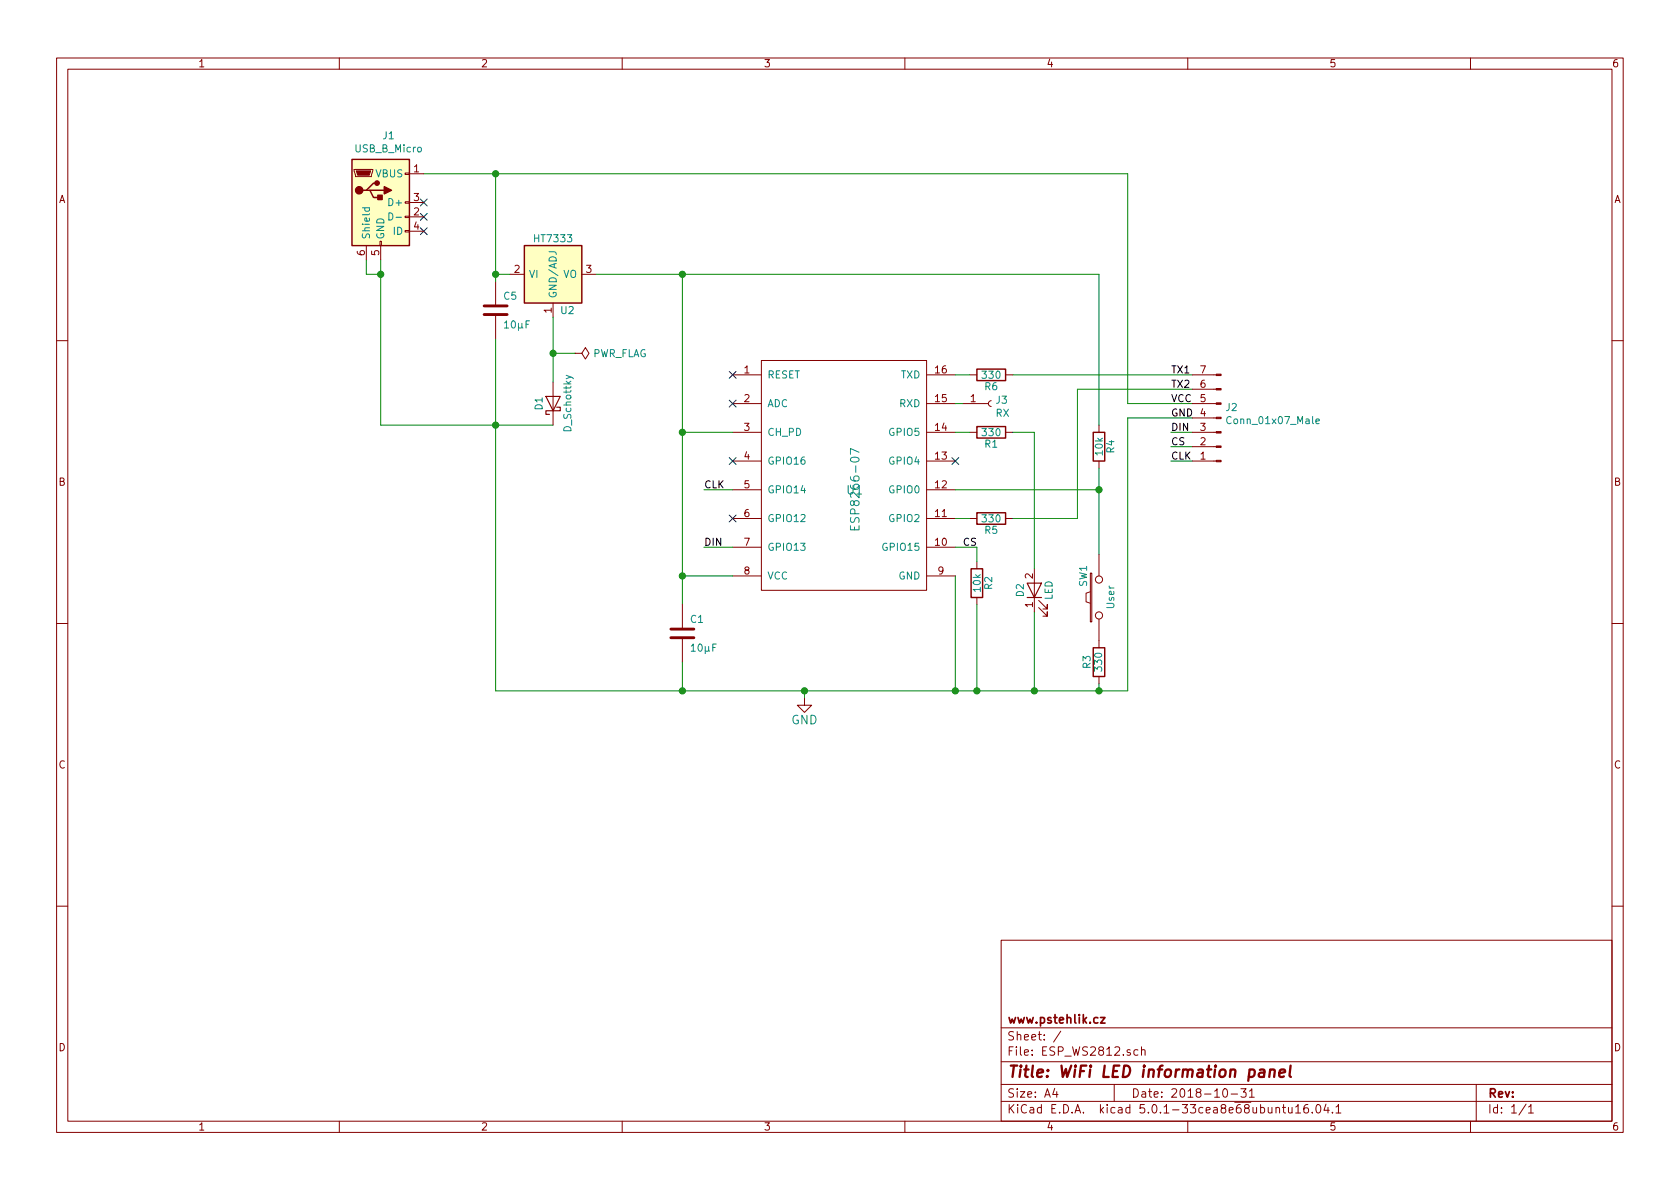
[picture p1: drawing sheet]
<svg xmlns="http://www.w3.org/2000/svg" width="297mm" height="210mm" viewBox="0 0 297 210" stroke-linecap="round" stroke-linejoin="round" font-family="sans-serif">
<g fill="none" stroke="#840000" stroke-width=".18">
<path d="M10 10.3h277v189.9h-277zM12 12.2h273v186.1h-273zM60 10.3v1.9M110 10.3v1.9M160 10.3v1.9M210 10.3v1.9M260 10.3v1.9M62.6 30h3.3v.2l-.2 1h-2.8zM71.6 38.2h.8v.3h-.8zM71.6 35.7h.8v.2h-.8zM71.6 30.6h.8v.3h-.8zM72.4 30.7h2.5"/>
<path d="M72.4 38.3h2.5M72.4 35.8h2.5M64.8 43.4v2.6M67.2 42.7h.2v.7h-.2zM67.3 43.4v2.6M71.6 40.8h.8v.2h-.8zM72.4 40.9h2.5M87.6 49.8v4.3M87.6 55.6v4.3M90.2 48.5h2.5M97.8 53.6v2.5M102.9 48.5h2.5"/>
<path d="M10 60.2h2M97.8 67.6v7.6M101.6 62.5h1.3l.6-1 .6 1-.6 1-.6-1M101.6 62.5h.1M129.5 66.3h5.1M129.5 76.4h5.1M129.5 71.4h5.1M134.6 63.7h29.2v40.7h-29.2zM163.8 66.3h5.1M163.8 76.4h5.1M163.8 71.4h5.1M170.2 71.4h4.6"/>
<path d="M171.4 66.3h1.3M171.4 76.4h1.3M175.3 70.9l-.3 .1-.2 .3 .1 .4 .4 .2M177.8 66.3h1.3M177.8 76.4h1.3M194.3 75.2v1.2M210.8 66.3h4.2M210.8 76.4h4.2M210.8 71.4h4.2M210.8 68.8h4.2M210.8 73.9h4.2M210.8 79h4.2"/>
<path d="M285 60.2h2M129.5 96.8h5.1M129.5 91.7h5.1M129.5 86.6h5.1M129.5 81.5h5.1M163.8 96.8h5.1M163.8 91.7h5.1M163.8 86.6h5.1M163.8 81.5h5.1M171.4 91.7h1.3M172.7 99.3v1.3M177.8 91.7h1.3"/>
<path d="M194.3 81.5v1.3M194.3 98v3.8M210.8 81.5h4.2M10 110.3h2M120.6 106.9v4.3M120.6 112.8v4.3M129.5 101.8h5.1M163.8 101.8h5.1M172.7 105.7v1.2M182.9 100.6v7.6M183.6 107.4l1.6 1.6v-.8v.8h-.8M183.6 106.2l1.6 1.5v-.8v.8h-.8"/>
<path d="M192.8 101.3h.2v8.7h-.2zM192.8 104.6l-.8 .3v1.5l.8 .3M194.3 109.5v5M194.3 119.6v1.3M285 110.3h2M142.2 123.4v1.3h1.3l-1.3 1.3-1.2-1.3h1.2M10 160.2h2M177 166.3h108v32h-108zM285 160.2h2M60 198.3v1.9M110 198.3v1.9M160 198.3v1.9"/>
<path d="M177 194.8h108M177 191.8h108M177 187.8h108M177 181.8h108M186.5 192.5l-.4 1h1M186.8 193v1M187.6 182.3l-1.3 2M197 191.8v3M201.2 185.7l-.4-.1-.3 .3 .1 .6h.6M201.8 185.7l.3-.1 .3 .1 .1 .9M201.8 185.1v1.5M210 198.3v1.9"/>
<path d="M216.3 192.7l.4-.2a.94 .94 0 0 1 0 1.5 .79 .79 0 0 1-.4-1.3zM217.7 193.5h1.1M219.4 192.5h.9l-.5 .6 .5 .1v.7l-.3 .1-.6-.1M220.9 193l.4-.5v1.5M220.9 194h.9M226.7 195.8h.6M226.9 195.3v1.3l.4 .2M227.8 195.8l.1 .9 .3 .1 .2-.1M228.4 195.8v1M229.1 195.8l.4-.5v1.5M229.1 196.8h.8M231.2 195.3a.59 .59 0 0 0-.7 .7l.1 .7 .2 .1 .5-.1 .1-.5-.2-.2-.4-.1-.3 .3"/>
<path d="M232 196.7v.1M232.9 195.4l.1-.1a.8 .8 0 0 1 .5 .8 .8 .8 0 0 1-.5 .7 1 1 0 0 1-.1-1.4zM234.4 195.2l-.3 1.1h.9M234.8 195.8v1M235.6 196.7v.1M236.2 195.8l.5-.5v1.5M236.2 196.8h.9M260 198.3v1.9M261 191.8v6.5M269.8 195.2l-1.2 2M270.3 195.8l.4-.5v1.5M270.3 196.8h.8"/>
<circle cx="194.3" cy="102.5" r=".63"/>
<circle cx="194.3" cy="108.8" r=".63"/>
</g>
<path d="M222.8 189.2h.7v1.2M223.6 189.6l-.7 .1a.4 .4 0 0 0-.4 .3 .4 .4 0 0 0 .3 .4l.7-.1M224.6 189.3a.5 .5 0 0 1 .8 .1l-.1 1M224.6 189.1l-.2 1.3M226.2 189.8l1-.2v-.4l-.6-.1-.3 .3-.1 .9 .2 .1 .6-.1M228.2 188.4l-.2 1.8 .2 .2" fill="none" stroke="#840000" stroke-width=".41"/>
<path d="M194.6 179.9h.8l-.8 1h.8" fill="none" stroke="#840000" stroke-width=".3"/>
<path d="M64.1 36.7h1.2M64.5 36.7v.4l.2 .3 .6-.1v-.6M68.8 37.6a.64 .64 0 0 1 .7 .7 .64 .64 0 0 1-.7 .6zM70 38.4h1M97.1 44.5h.9a.39 .39 0 0 1 .3 .5M100.1 66.4l1.1 .4 .2 .2M151.9 80l-1.5-.7v1M232.7 74.5l.6-.1-.1-.3h-.4l-.1 .2v.6h.5M150.4 93v.7h1.5v-.7M151.1 93.2v.5" fill="none" stroke="#008484" stroke-width=".18"/>
<path d="M62.2 28.2h10.2v15.2h-10.2zM64.8 33.6h.6l.6 1.3h1.3M65.4 33.6h2.5M66.7 32.4h-.7l-1.2 1.2h-.7M92.7 43.4h10.2v10.2h-10.2zM172.7 75.4h5.1v2.1h-5.1zM172.7 65.3h5.1v2h-5.1zM193.3 76.4h2v5.1h-2zM172.7 90.7h5.1v2h-5.1zM171.7 100.6h2v5.1h-2zM193.3 114.5h2v5.1h-2z" fill="none" stroke="#840000" stroke-width=".25"/>
<g fill="#008400" stroke="#008400" stroke-width=".25">
<circle cx="120.7" cy="48.5" r=".51"/>
<circle cx="142.2" cy="122.2" r=".51"/>
<circle cx="172.7" cy="122.2" r=".51"/>
<circle cx="168.9" cy="122.2" r=".51"/>
<circle cx="194.3" cy="122.2" r=".51"/>
<circle cx="194.3" cy="86.6" r=".51"/>
<circle cx="87.6" cy="30.7" r=".51"/>
<circle cx="87.6" cy="48.5" r=".51"/>
<circle cx="87.6" cy="75.2" r=".51"/>
<circle cx="182.9" cy="122.2" r=".51"/>
<circle cx="120.7" cy="101.8" r=".51"/>
<circle cx="120.7" cy="122.2" r=".51"/>
<circle cx="67.3" cy="48.5" r=".51"/>
<circle cx="97.8" cy="62.5" r=".51"/>
<circle cx="120.7" cy="76.4" r=".51"/>
</g>
<g fill="none" stroke="#008400" stroke-width=".18">
<path d="M74.9 30.7h124.5v40.7h11.4M87.6 30.7v19.1M64.8 46v2.5h2.5M67.3 46v29.2h30.5M87.6 59.9v62.3h111.8v-48.3h11.4M87.6 48.5h2.6M97.8 56.1v11.5M105.4 48.5h88.9v26.7M120.6 48.5v58.4M97.8 62.5h3.8M120.6 76.4h8.9M168.9 76.4h2.5"/>
<path d="M168.9 66.3h2.5M168.9 71.4h1.3M179.1 76.4h3.8v24.2M179.1 66.3h31.7M207 76.4h3.8M207 79h3.8M210.8 68.8h-20.3v22.9h-11.4M124.5 96.8h5M124.5 86.6h5M168.9 96.8h3.8v2.5M168.9 86.6h25.4M168.9 91.7h2.5"/>
<path d="M194.3 82.8v15.2M207 81.5h3.8M120.6 117.1v5.1M120.6 101.8h8.9M168.9 101.8v20.4M172.7 106.9v15.3M182.9 108.2v14M142.2 122.2v1.2M194.3 120.9v1.3"/>
</g>
<path d="M85.6 55.6h4.1M85.6 54.1h4.1M118.6 112.8h4.1M118.6 111.2h4.1" fill="none" stroke="#840000" stroke-width=".51"/>
<g fill="#ffffc2" stroke="#ffffc2" stroke-width=".18">
<path d="M92.7 43.4h10.2v10.2h-10.2z"/>
<path d="M62.2 28.2h10.2v15.2h-10.2z"/>
</g>
<g fill="none" stroke="#000084" stroke-width=".18">
<path d="M74.3 35.2l1.2 1.2M74.3 37.7l1.2 1.3M75.5 35.2l-1.2 1.2M75.5 37.7l-1.2 1.3M74.3 40.3l1.2 1.2M75.5 40.3l-1.2 1.2M128.9 65.7l1.2 1.2M128.9 70.8l1.2 1.2M130.1 65.7l-1.2 1.2M130.1 70.8l-1.2 1.2M128.9 80.9l1.2 1.2M128.9 91.1l1.2 1.2"/>
<path d="M130.1 80.9l-1.2 1.2M130.1 91.1l-1.2 1.2M168.3 80.9l1.2 1.2M169.5 80.9l-1.2 1.2"/>
</g>
<path d="M96.5 70.1h2.6l-1.3 2.5zM98.4 72h.7v.6h-2.6v.7h.7M181.6 103.1h2.5l-1.2 2.6zM181.6 105.7h2.5" fill="none" stroke="#840000" stroke-width=".2"/>
<g fill="#840000" stroke="#840000" stroke-width=".25">
<path d="M66.8 34.5h.8v.8h-.8z"/>
<path d="M67.9 33l1.3 .6-1.3 .7z"/>
<circle cx="63.5" cy="33.6" r=".63"/>
<circle cx="66.7" cy="32.4" r=".38"/>
</g>
<g fill="#840000" stroke="#840000" stroke-width=".18">
<path d="M63 30.2h2.5l-.2 .8h-2.1z"/>
<path d="M215 66.2h.9v.2h-.9z"/>
<path d="M215 68.7h.9v.3h-.9z"/>
<path d="M215 71.2h.9v.3h-.9z"/>
<path d="M215 73.8h.9v.2h-.9z"/>
<path d="M215 76.3h.9v.3h-.9z"/>
<path d="M215 78.9h.9v.2h-.9z"/>
<path d="M215 81.4h.9v.3h-.9z"/>
</g>
<text font-size="2.8" fill="#840000" x="178" y="190.5">Title: WiFi LED information panel</text>
<g font-size="2.1" fill="#008484">
<text x="149.8" y="87.4">U1</text>
<text x="152" y="92.6" transform="rotate(-90 152 92.6)">ESP8266-07</text>
<text x="139.9" y="128.1">GND</text>
</g>
<g font-size="2.1" fill="#840000">
<text x="178" y="184">Sheet: /</text>
<text x="178" y="181">www.pstehlik.cz</text>
<text x="178" y="186.7">File: ESP_WS2812.sch</text>
<text x="178" y="196.9">KiCad E.D.A. kicad 5.0.1-33cea8e68ubuntu16.04.1</text>
<text x="178" y="194.1">Size: A4</text>
<text x="200" y="194.1">Date: 2018-10-31</text>
<text x="263" y="194.1">Rev:</text>
<text x="263" y="196.9">Id: 1/1</text>
</g>
<g font-size="1.8" fill="#840000">
<text x="35" y="11.9">1</text>
<text x="85" y="11.9">2</text>
<text x="135" y="11.9">3</text>
<text x="185" y="11.9">4</text>
<text x="235" y="11.9">5</text>
<text x="285" y="11.9">6</text>
<text x="10.4" y="35.9">A</text>
<text x="73.2" y="30.5">1</text>
<text x="73.2" y="35.6">3</text>
<text x="285.4" y="35.9">A</text>
<text x="73.2" y="38.1">2</text>
<text x="73.2" y="40.6">4</text>
<text x="64.5" y="45.2" transform="rotate(-90 64.5 45.2)">6</text>
<text x="67.1" y="45.2" transform="rotate(-90 67.1 45.2)">5</text>
<text x="91" y="48.3">2</text>
<text x="103.7" y="48.3">3</text>
<text x="97.5" y="55.3" transform="rotate(-90 97.5 55.3)">1</text>
<text x="131.6" y="66">1</text>
<text x="131.6" y="71.1">2</text>
<text x="165.4" y="71.1">15</text>
<text x="165.4" y="66">16</text>
<text x="171.6" y="71.1">1</text>
<text x="212.2" y="71.1">5</text>
<text x="212.2" y="68.6">6</text>
<text x="212.2" y="66">7</text>
<text x="131.6" y="76.2">3</text>
<text x="165.4" y="76.2">14</text>
<text x="212.2" y="76.2">3</text>
<text x="212.2" y="73.7">4</text>
<text x="131.6" y="81.3">4</text>
<text x="165.4" y="81.3">13</text>
<text x="212.2" y="81.3">1</text>
<text x="212.2" y="78.7">2</text>
<text x="10.4" y="85.9">B</text>
<text x="131.6" y="86.4">5</text>
<text x="165.4" y="86.4">12</text>
<text x="285.4" y="85.9">B</text>
<text x="131.6" y="91.4">6</text>
<text x="165.4" y="91.4">11</text>
<text x="131.6" y="96.5">7</text>
<text x="131.6" y="101.6">8</text>
<text x="165.4" y="96.5">10</text>
<text x="165.9" y="101.6">9</text>
<text x="182.6" y="107.4" transform="rotate(-90 182.6 107.4)">1</text>
<text x="182.6" y="102.3" transform="rotate(-90 182.6 102.3)">2</text>
<text x="10.4" y="135.9">C</text>
<text x="285.4" y="135.9">C</text>
<text x="10.4" y="185.9">D</text>
<text x="285.4" y="185.9">D</text>
<text x="35" y="199.9">1</text>
<text x="85" y="199.9">2</text>
<text x="135" y="199.9">3</text>
<text x="185" y="199.9">4</text>
<text x="235" y="199.9">5</text>
<text x="285" y="199.9">6</text>
</g>
<g font-size="1.8" fill="#008484">
<text x="62.9" y="26.9">USB_B_Micro</text>
<text x="67.7" y="24.6">J1</text>
<text x="66.5" y="31.4">VBUS</text>
<text x="69.1" y="36.4">D+</text>
<text x="69.6" y="41.5">ID</text>
<text x="65.4" y="42.4" transform="rotate(-90 65.4 42.4)">Shield</text>
<text x="67.9" y="42.4" transform="rotate(-90 67.9 42.4)">GND</text>
<text x="94.6" y="42.8">HT7333</text>
<text x="89.1" y="53">C5</text>
<text x="93.5" y="49.1">VI</text>
<text x="98.4" y="52.8" transform="rotate(-90 98.4 52.8)">GND/ADJ</text>
<text x="99.5" y="49.1">VO</text>
<text x="89.3" y="58.1">10µF</text>
<text x="99.2" y="55.5">U2</text>
<text x="104.7" y="63.2">PWR_FLAG</text>
<text x="135.6" y="66.9">RESET</text>
<text x="159.3" y="66.9">TXD</text>
<text x="173.8" y="67">330</text>
<text x="174.1" y="69">R6</text>
<text x="176.1" y="71.4">J3</text>
<text x="95.9" y="72.5" transform="rotate(-90 95.9 72.5)">D1</text>
<text x="101" y="76.2" transform="rotate(-90 101 76.2)">D_Schottky</text>
<text x="135.6" y="72">ADC</text>
<text x="135.6" y="77.1">CH_PD</text>
<text x="157.4" y="77.1">GPIO5</text>
<text x="159.1" y="72">RXD</text>
<text x="173.8" y="77.1">330</text>
<text x="176" y="73.7">RX</text>
<text x="216.8" y="72.7">J2</text>
<text x="217.4" y="75">Conn_01x07_Male</text>
<text x="135.6" y="82.2">GPIO16</text>
<text x="157.4" y="82.2">GPIO4</text>
<text x="174.1" y="79.2">R1</text>
<text x="195" y="80.5" transform="rotate(-90 195 80.5)">10k</text>
<text x="197" y="80.1" transform="rotate(-90 197 80.1)">R4</text>
<text x="135.6" y="87.2">GPIO14</text>
<text x="157.4" y="87.2">GPIO0</text>
<text x="135.6" y="92.3">GPIO12</text>
<text x="157.4" y="92.3">GPIO2</text>
<text x="173.8" y="92.4">330</text>
<text x="174.1" y="94.4">R5</text>
<text x="135.6" y="97.4">GPIO13</text>
<text x="156.4" y="97.4">GPIO15</text>
<text x="135.6" y="102.5">VCC</text>
<text x="158.9" y="102.5">GND</text>
<text x="173.4" y="104.6" transform="rotate(-90 173.4 104.6)">10k</text>
<text x="175.4" y="104.2" transform="rotate(-90 175.4 104.2)">R2</text>
<text x="181" y="105.5" transform="rotate(-90 181 105.5)">D2</text>
<text x="186.1" y="106.1" transform="rotate(-90 186.1 106.1)">LED</text>
<text x="192.2" y="103.8" transform="rotate(-90 192.2 103.8)">SW1</text>
<text x="197" y="107.6" transform="rotate(-90 197 107.6)">User</text>
<text x="122.1" y="110.2">C1</text>
<text x="122.4" y="115.2">10µF</text>
<text x="192.8" y="118.2" transform="rotate(-90 192.8 118.2)">R3</text>
<text x="194.9" y="118.6" transform="rotate(-90 194.9 118.6)">330</text>
</g>
<g font-size="1.8">
<text x="207" y="71.1">VCC</text>
<text x="207" y="68.6">TX2</text>
<text x="207" y="66">TX1</text>
<text x="207" y="73.7">GND</text>
<text x="207" y="76.2">DIN</text>
<text x="207" y="81.3">CLK</text>
<text x="207" y="78.7">CS</text>
<text x="124.5" y="86.4">CLK</text>
<text x="124.5" y="96.5">DIN</text>
<text x="170.2" y="96.5">CS</text>
</g>
</svg>
